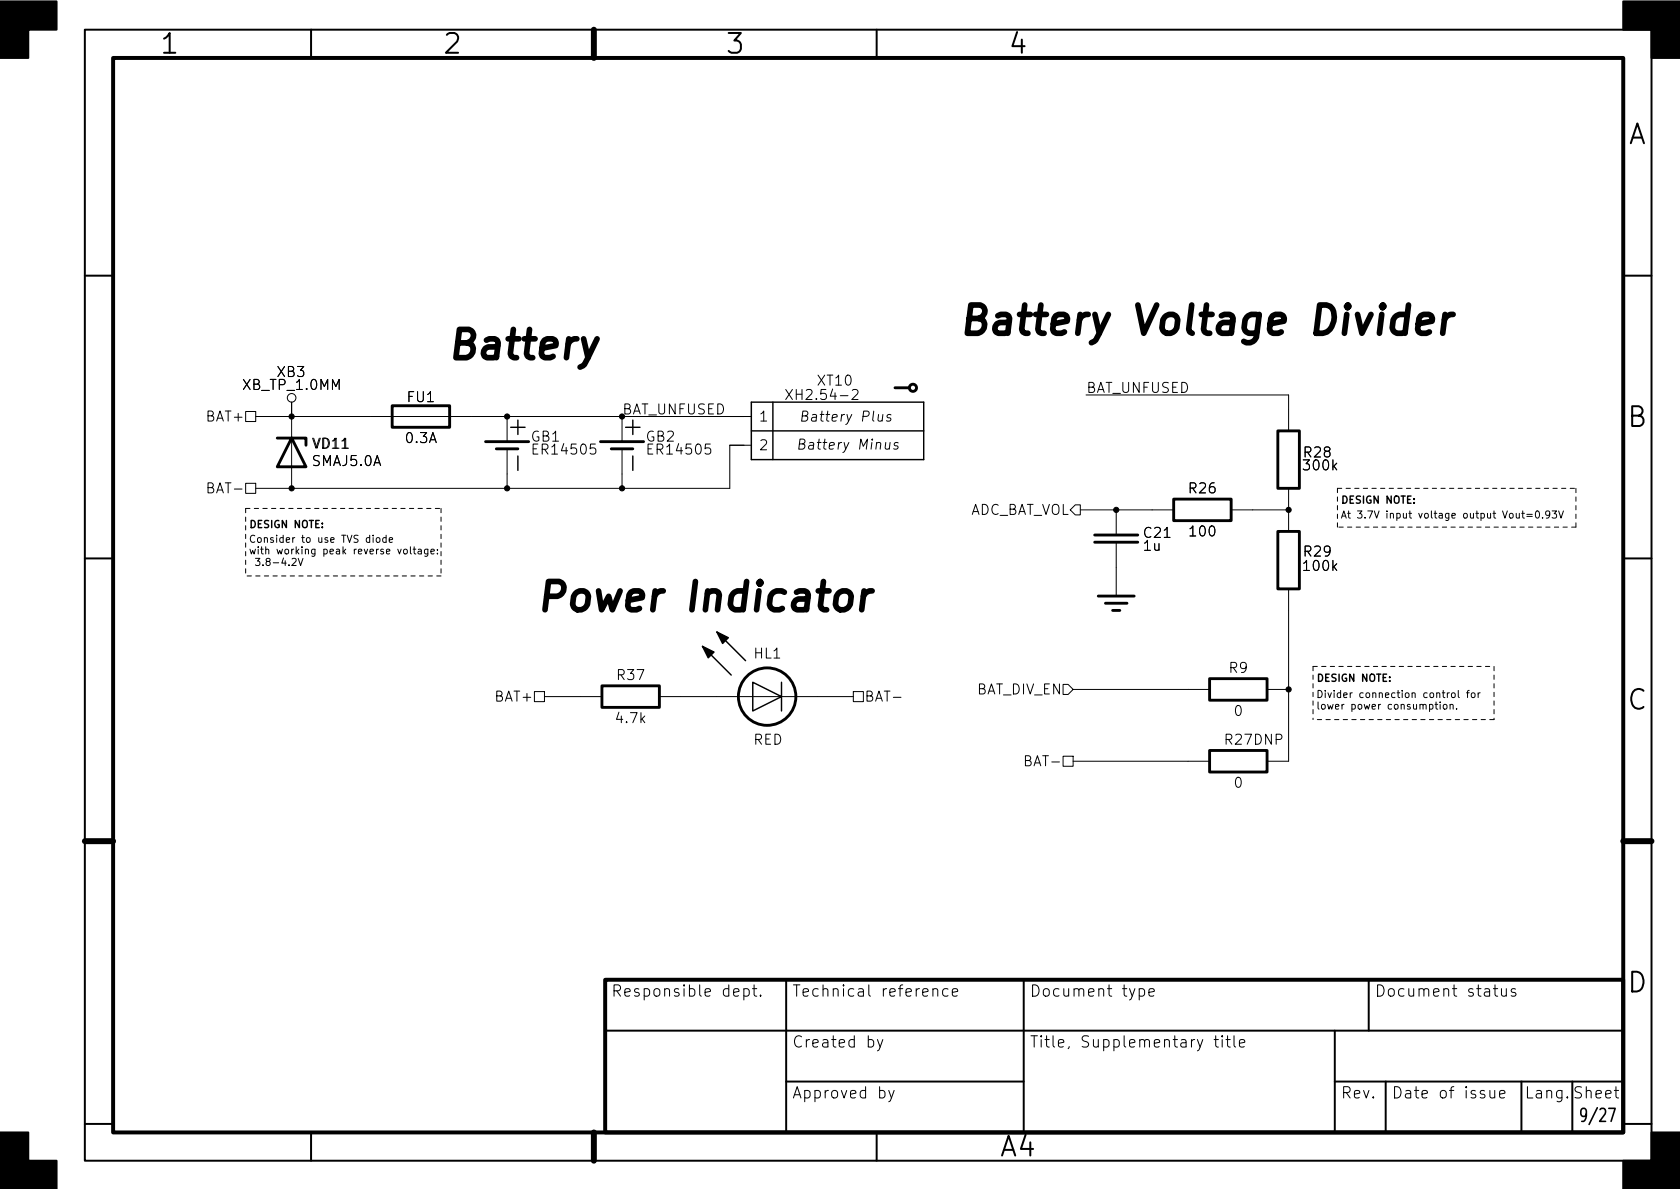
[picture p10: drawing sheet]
<svg xmlns="http://www.w3.org/2000/svg" width="297mm" height="210mm" viewBox="0 0 297 210" stroke-linecap="round" stroke-linejoin="round" font-family="sans-serif">
<g fill="none" stroke="#000" stroke-width=".35">
<path d="M15 5.2h277v200.1h-277zM55 5.2v5M105 5.2v5M155 5.2v5M15 48.7h5M287 48.7h5M15 98.7h5M287 98.7h5M15 148.7h5M287 148.7h5M139 173.3v27M181 173.3v27"/>
<path d="M242 173.3v9M15 198.7h5M107 182.3h180M139 191.3h42M236 191.3h51M236 182.3v18M245 191.3v9M269 191.3v9M278 191.3v9M287 198.7h5M55 200.3v5M105 200.3v5"/>
<path d="M155 200.3v5"/>
</g>
<path d="M20 10.2h267v190.1h-267zM107 173.3h180v27h-180z" fill="none" stroke="#000" stroke-width=".7"/>
<path d="M105 5.2v5M15 148.7h5M287 148.7h5M105 200.3v5" fill="none" stroke="#000" stroke-width="1.1"/>
<path d="M0 .2h10v5h-5v5h-5zM287 .2h10v10h-5v-5h-5zM0 200.3h5v5h5v5h-10zM292 200.3h5v10h-10v-5h5z" fill="#000" stroke="#000" stroke-width=".35"/>
<g fill="none" stroke="#000" stroke-width=".18">
<path d="M43.4 72.8h1.8v1.7h-1.8zM45.2 73.7h87.6M51.6 71.1v15.3M89.7 73.7v4.4M89.7 79.4v7M110 73.7v4.4M110 79.4v7M132.8 78.7h-3.8v7.7h-83.8M138.9 68.9l1.2 1.7M140.1 68.9l-1.2 1.7M150.7 69l.2-.1 .6 .1a.48 .48 0 0 1 .1 .6l-1 1h1.1M155.3 73.3v1.1a.51 .51 0 0 0 .7-.1"/>
<path d="M156.1 73.3l-.1 1.2M156.6 78.2v1.1a.51 .51 0 0 0 .6 0M157.4 78.2l-.2 1.2M157.5 73.4a.43 .43 0 0 0-.7 .2l.1 .2 .6 .2v.1l-.3 .4-.5-.1M158.8 78.3a.43 .43 0 0 0-.7 .3l.1 .2 .5 .1 .1 .2-.3 .3-.5-.1M192 69.8h35.8v6.4M43.4 85.5h1.8v1.7h-1.8zM51.6 98.9l.5-.2 .3 .4-.8 .9h.8M52.7 98.7l.5 1.3 .4-1.3M66 94.6v.2M66 95.1v.8M66.6 95.1h.3l.3 .2v.4l-.3 .2h-.3l-.1-.2z"/>
<path d="M68.3 95.1h-.4l-.2 .2 .1 .6h.5M68.3 94.6v1.3M68.8 95.5l.6-.1v-.3h-.4l-.2 .1 .1 .7h.5M71.5 97.2l.3-.1 .2 .3v.3l-.2 .3-.3-.1-.1-.2zM72.6 96.7v1.1l.1 .2M73 97.1h.5M73.2 96.7v1.1l.3 .2M74 97.2h.4l.1 .8M74.5 97.4l-.4 .1-.2 .2 .2 .3 .4-.1M75.6 97.1v1l-.2 .3-.3-.1M75.6 97.2l-.3-.1-.3 .3 .2 .5h.4M76.2 97.5l.6-.1-.1-.2-.3-.1-.2 .2 .1 .6h.4"/>
<path d="M77.3 97.8v.2M77.3 97.2v.1M190.1 89.3h.9v1.8h-.9l-.9-.9zM191 90.2h16.5M197.4 90.2v4.4M197.4 95.9v9.5M217.7 90.2h10.1M227.8 86.4v7.6M269 90.8h.5M269.2 90.4v1l.3 .2M270 91h.9M270 91.3h.9"/>
<path d="M271.6 90.5l.2-.1a.68 .68 0 0 1 .4 .6 .68 .68 0 0 1-.4 .6l-.2-.1-.1-.4zM272.7 91.5v.1M274 90.9l-.2 .2h-.4l-.1-.2 .1-.5h.4l.1 .1a.84 .84 0 0 1-.3 1.1h-.2M274.4 90.4h.8l-.4 .4 .4 .2v.5l-.2 .1-.6-.1M275.6 90.4l.4 1.2 .4-1.2M227.8 104.1v30.5h-3.8M94.5 122.3h1.8v1.8h-1.8zM96.3 123.2h10.1M116.6 123.2h34.3M150.9 122.3h1.8v1.8h-1.8zM158 123.3h1.3M188 121h.8l.9 .9-.9 .9h-.8z"/>
<path d="M188 133.7h1.7v1.8h-1.7zM189.7 134.6h24.2M189.7 121.9h24.2M224 121.9h3.8M253.7 124.6h.5M253.9 124.1v1.1l.3 .2M254.6 124.1v.2M254.6 124.6v.8M255.2 124.7l.2-.1 .4 .1v.5l-.1 .1-.3 .1-.2-.1zM256.3 122.5l-.4 .3M256.4 124.7l.2-.1h.3v.8M256.4 124.6v.8"/>
<path d="M256.7 122.6l.4-.1 .2 .3v.3l-.2 .3-.4-.1-.1-.2zM257.5 125.3v.1M257.8 122.1v1.1l.2 .2M259.3 122.5h.5M259.8 122.1l-.3 .2v1.1M260.2 122.6l.2-.1 .3 .1 .1 .5-.1 .2-.3 .1-.2-.2zM261.3 122.5v.9M261.7 122.5l-.4 .3M131.5 174.9l.6-.1 .4 .4v.6l-.2 .3-.2 .1-.6-.1M131.5 174.8v2M133 174.8h.8M133.3 174.2v1.7l.1 .2 .4 .1"/>
<path d="M134.5 176l.1 .1-.1 .1-.1-.1 .1-.1v.2M164.9 175a.5 .5 0 0 1 .9 .1v1.1M167.6 174.9l-.6-.1-.3 .4v.6l.2 .3 .1 .1 .6-.1M168.4 175.5l.9-.2-.1-.4-.5-.1-.3 .3 .1 1 .2 .1 .5-.1M201.4 174.9l.6-.1 .4 .4v.6l-.2 .3-.2 .1-.6-.1M203.1 175.5l1-.2-.1-.4-.6-.1-.3 .3 .1 1 .2 .1 .6-.1M264 174.8h.8M264.3 174.2v1.7l.1 .2 .4 .1M265.5 174.8l.1 1.3a.54 .54 0 0 0 .7-.1M266.3 174.8v1.4M267.9 174.9l-.4-.1-.3 .3 .1 .3 .6 .2 .1 .2-.1 .3-.1 .1-.6-.1M155.1 183.8l.5 1.4"/>
<path d="M156.1 183.8l-.7 1.8-.3 .2M157.1 192.8l.5 1.4M158.1 192.8l-.7 1.8-.3 .2M214.7 183.8h.7M214.9 183.2v1.7l.1 .2 .4 .1M216.1 183.2l-.1 .1 .1 .1 .1-.1-.1-.1v.2M216.1 183.8v1.4M216.8 183.8h.7M217 183.2v1.7l.1 .2 .4 .1M218.2 183.2v1.7l.3 .3M219.1 184.5l1-.2-.1-.4-.6-.1-.3 .3 .1 1 .2 .1 .6-.1M263.4 192.8l.1 1.3a.54 .54 0 0 0 .8-.1"/>
<path d="M264.3 192.8v1.4M265.1 193.5l1-.2-.1-.4-.6-.1-.3 .3 .1 1 .2 .1 .6-.1"/>
<circle cx="51.6" cy="70.4" r=".76"/>
</g>
<path d="M90.3 75.6h2.5M91.6 74.3v2.5M110.6 75.6h2.6M111.9 74.3v2.5M132.8 71.1h30.5v10.2h-30.5zM132.8 76.2h30.5M136.7 71.1v10.2M91.6 80.6v2.6M111.9 80.6v2.6M124.2 114.3l5.1 5.1M126.7 111.8l5.1 5M138.2 120.6v2.6l-5.1-2.6v5.1l5.1-2.5v2.5" fill="none" stroke="#000" stroke-width=".25"/>
<g fill="none" stroke="#000" stroke-width=".51">
<path d="M49 77.5h2.6l-2.6 5h5.1l-2.5-5h2.5v1.2M69.3 71.7h10.2v3.9h-10.2zM85.9 78.1h7.6M87.8 79.4h3.8M106.2 78.1h7.6M108.1 79.4h3.8M158.2 68.6h2.6M225.9 76.2h3.8v10.2h-3.8zM193.5 94.6h7.7M193.5 95.9h7.7M207.5 88.3h10.2v3.8h-10.2zM225.9 94h3.8v10.1h-3.8z"/>
<path d="M194.2 105.4h6.3M195.5 106.7h3.8M196.7 107.9h1.3M106.4 121.3h10.2v3.8h-10.2zM213.9 132.7h10.1v3.8h-10.1zM213.9 120h10.1v3.8h-10.1z"/>
<circle cx="161.4" cy="68.6" r=".63"/>
<circle cx="135.6" cy="123.2" r="5.1"/>
</g>
<path d="M124.2 114.3l2 1-1 1zM126.7 111.8l2.1 1-1 1z" fill="#000" stroke="#000" stroke-width=".25"/>
<path d="M249 53.9l-.6 5M250.8 57.3l2.4-.5 .1-.5-.2-.5-.5-.2h-.9l-.5 .2-.3 .5-.3 1.9 .2 .5 .5 .2h.9l.5-.2M255.5 55.6l-.4 3.3M256.9 55.6a1.48 1.48 0 0 0-1.5 1M148.2 105a1.29 1.29 0 0 1 1.3-.6 1.29 1.29 0 0 1 1 1l-.2 1.5a1.37 1.37 0 0 1-1.3 .9 1.37 1.37 0 0 1-1.3-.9l.2-1.5zM152.8 104.5l-.4 3.3M154.2 104.5a1.48 1.48 0 0 0-1.5 .9" fill="none" stroke="#000" stroke-width="1"/>
<path d="M43.4 89.9h34.6M43.4 89.9v11.9M78 89.9v11.9M236.5 86.4h42.1M236.5 86.4v6.8M278.6 93.2h-42.1M278.6 86.4v6.8M78 101.8h-34.6M232.2 117.9v9.3M232.2 117.9h32M264.2 117.9v9.3M264.2 127.2h-32" fill="none" stroke="#000" stroke-width=".18" stroke-dasharray=".8 .8"/>
<g fill="#000" stroke="#000" stroke-width=".18">
<circle cx="51.6" cy="73.7" r=".46"/>
<circle cx="89.7" cy="73.7" r=".46"/>
<circle cx="51.6" cy="86.4" r=".46"/>
<circle cx="89.7" cy="86.4" r=".46"/>
<circle cx="110" cy="86.4" r=".46"/>
<circle cx="197.4" cy="90.2" r=".46"/>
<circle cx="227.8" cy="90.2" r=".46"/>
<circle cx="227.8" cy="121.9" r=".46"/>
</g>
<g font-size="7">
<text x="169.2" y="59.2">Battery Voltage Divider</text>
<text x="78.7" y="63.5">Battery</text>
<text x="94.5" y="108.1">Power Indicator</text>
</g>
<g font-size="4.9">
<text x="28.6" y="9.5">1</text>
<text x="78.6" y="9.5">2</text>
<text x="128.6" y="9.5">3</text>
<text x="178.6" y="9.5">4</text>
<text x="287.7" y="25.5">A</text>
<text x="287.7" y="75.5">B</text>
<text x="287.7" y="125.5">C</text>
<text x="287.7" y="175.5">D</text>
<text x="176.9" y="204.5">A4</text>
</g>
<text font-size="3.2" x="280.2" y="198.4">9/27</text>
<g font-size="2.8">
<text x="108" y="176.3">Responsible dept.</text>
<text x="140" y="176.3">Technical reference</text>
<text x="182" y="176.3">Document type</text>
<text x="243" y="176.3">Document status</text>
<text x="140" y="185.3">Created by</text>
<text x="182" y="185.3">Title, Supplementary title</text>
<text x="140" y="194.3">Approved by</text>
<text x="237" y="194.3">Rev.</text>
<text x="246" y="194.3">Date of issue</text>
<text x="269.5" y="194.3">Lang. Sheet</text>
</g>
<g font-size="2.5">
<text x="43.1" y="69">XB_TP_1.0MM</text>
<text x="49.1" y="66.7">XB3</text>
<text x="72.1" y="71.1">FU1</text>
<text x="140.1" y="70.7">XH2.54-2</text>
<text x="144.6" y="68.2">XT10</text>
<text x="192" y="69.5">BAT_UNFUSED</text>
<text x="36.8" y="74.5">BAT+</text>
<text x="110" y="73.3">BAT_UNFUSED</text>
<text x="134.1" y="74.5">1</text>
<text x="141.2" y="74.6">Battery Plus</text>
<text x="55.2" y="82.4">SMAJ5.0A</text>
<text x="55.3" y="79.3">VD11</text>
<text x="71.8" y="78.4">0.3A</text>
<text x="93.9" y="78.1">GB1</text>
<text x="94.6" y="80.4">ER14505</text>
<text x="114.2" y="78.1">GB2</text>
<text x="114.9" y="80.4">ER14505</text>
<text x="134.1" y="79.6">2</text>
<text x="140.7" y="79.5">Battery Minus</text>
<text x="230.6" y="80.9">R28</text>
<text x="230.7" y="83.2">300k</text>
<text x="37.4" y="87.2">BAT-</text>
<text x="210.3" y="87.2">R26</text>
<text x="170.8" y="91.1">ADC_BAT_VOL</text>
<text x="202.4" y="95.1">C21</text>
<text x="210.5" y="94.9">100</text>
<text x="202.2" y="97.4">1u</text>
<text x="230.6" y="98.4">R29</text>
<text x="230.7" y="101">100k</text>
<text x="133.4" y="116.5">HL1</text>
<text x="217.4" y="119">R9</text>
<text x="87.8" y="124.1">BAT+</text>
<text x="109.2" y="120.3">R37</text>
<text x="152.8" y="124.1">BAT-</text>
<text x="172.4" y="122.8">BAT_DIV_EN</text>
<text x="109.1" y="127.9">4.7k</text>
<text x="133.2" y="131.7">RED</text>
<text x="216.7" y="131.7">R27 DNP</text>
<text x="218.3" y="126.6">0</text>
<text x="181.9" y="135.5">BAT-</text>
<text x="218.3" y="139.3">0</text>
</g>
<g font-size="1.8">
<text x="237" y="89">DESIGN NOTE:</text>
<text x="43.9" y="96">Consider to use TVS diode</text>
<text x="43.9" y="93.4">DESIGN NOTE:</text>
<text x="237" y="91.7">At 3.7V input voltage output Vout=0.93V</text>
<text x="43.9" y="98">with working peak reverse voltage:</text>
<text x="44.4" y="100.1">3.8-4.2V</text>
<text x="232.7" y="123.4">Divider connection control for</text>
<text x="232.7" y="125.5">lower power consumption.</text>
<text x="232.7" y="120.5">DESIGN NOTE:</text>
</g>
</svg>
